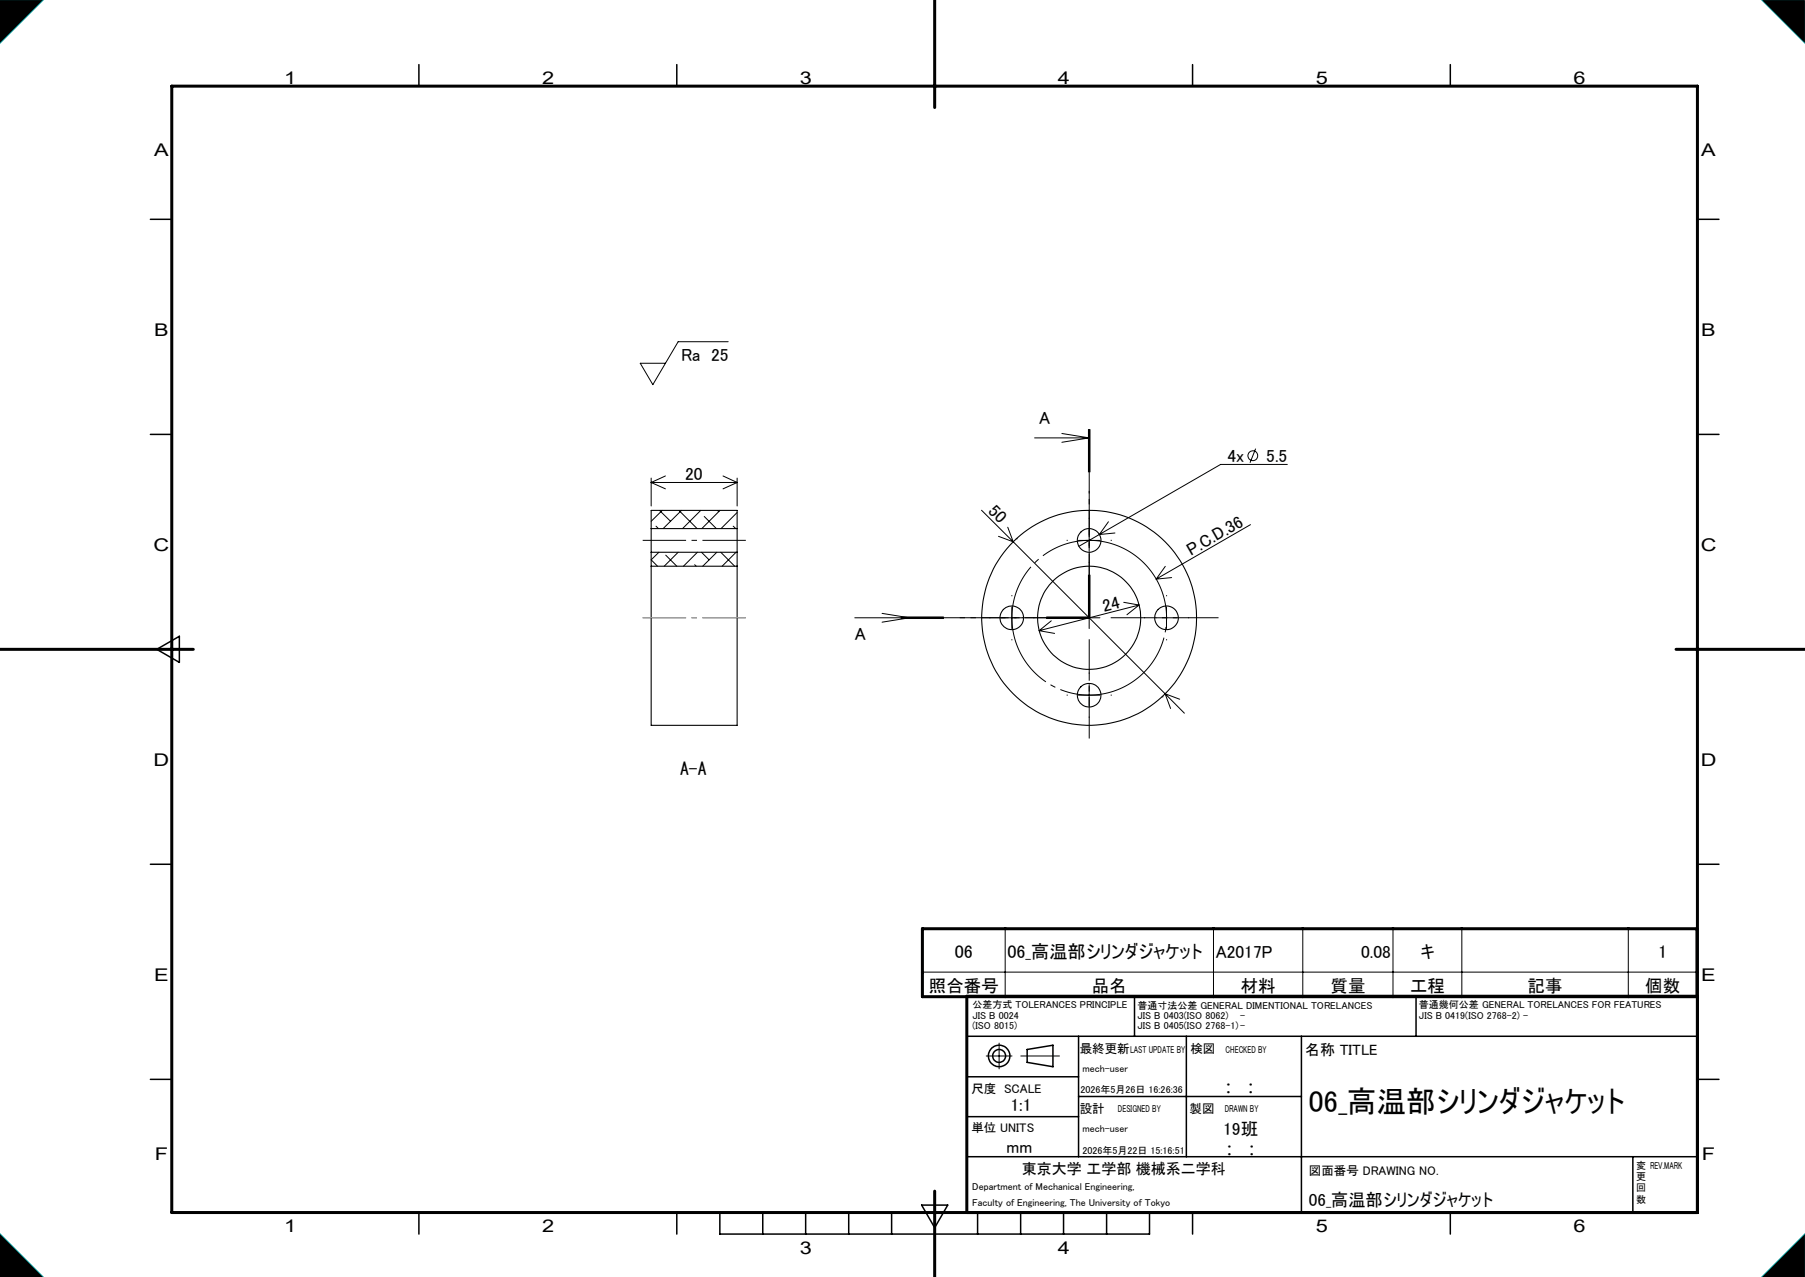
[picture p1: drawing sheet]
<svg xmlns="http://www.w3.org/2000/svg" width="420mm" height="297mm" viewBox="0 0 420 297" stroke-linecap="round" stroke-linejoin="round" font-family="sans-serif">
<g fill="none" stroke="#000" stroke-width=".25">
<path d="M151.5 131.7v37h20v-37M151.5 122.9v5.5M151.5 122.9v-4.2h20v4.2M151.5 131.7h20M151.5 122.9h20M151.5 128.4h20M151.5 128.4v3.3M171.5 122.9v5.5M171.5 128.4v3.3"/>
<circle cx="253.4" cy="125.7" r="2.75"/>
<circle cx="235.4" cy="143.7" r="2.76"/>
<circle cx="253.4" cy="143.7" r="12"/>
<circle cx="253.4" cy="143.7" r="25"/>
<circle cx="271.4" cy="143.7" r="2.74"/>
<circle cx="253.4" cy="161.7" r="2.74"/>
</g>
<g fill="none" stroke="#000" stroke-width=".23">
<path d="M0 0h10l-10 10zM410 0h10v10zM169.4 79.5h-11.6l-5.9 10-2.9-5h5.9M253.3 99.8v10zM253.4 99.8v10M253.6 99.8v10M151.5 111.2v6.5M151.5 112.2h20M151.5 112.2l3.3 1.5M153.5 118.7l2.5 2.5M154.1 118.7l-2.6 2.5M154.8 110.7l-3.3 1.5"/>
<path d="M158 118.7l4.2 4.2M158.6 118.7l-4.3 4.2M163.1 118.7l-4.3 4.2M166.9 118.7l.4 .3M167.5 118.7l-4.2 4.2M168.2 110.7l3.3 1.5M171.4 118.7l.1 .1M171.5 119.2l-3.7 3.7M171.5 111.2v6.5M171.5 112.2l-3.3 1.5M228.4 118.7l7.4 7.3M240.7 101.8h12.7"/>
<path d="M247.1 100.8l6.3 1M253.4 101.8l-6.3 1.1M292.2 104.3l-1.3 3.3M299.5 108h-15.5l-33 19.1M152.6 122.4l.6 .5M153.3 128.4l-1.8 1.8 1.5 1.5M154.9 129.1l2.6 2.6M157.8 128.4l-3.2 3.3M161.6 131.3l.4 .4M162.3 128.4l-3.3 3.3M163.2 128.4l1.8 1.8M163.9 120.1l2.8 2.8"/>
<path d="M166.8 128.4l-3.3 3.3M167.7 128.4l3.3 3.3M170.6 122.4l.6 .5M171.3 128.4l-3.3 3.3M232.3 124.7l3.5 1.3M234.5 122.6l1.3 3.4M235.8 126l35.3 35.4M236.5 125.3h.1M250.9 125.7h5M253.3 133.7v10M253.4 123.2v5M253.4 133.7v12.5"/>
<path d="M253.6 133.7v10M257.9 121.4l-2.1 2.9 3.6-.3M271.1 131.7l-2.1 3M272.6 134.3l-3.6 .4M291 122l-22 12.7M205.2 142.7l6.4 1-6.4 1M209.6 143.5h10M209.6 143.9h10M219.6 143.7h-20.7M232.9 143.7h5M235.4 141.2v5M241.8 146.7l3.6 .6"/>
<path d="M243.4 143.7h12.5M243.4 143.5h10M243.4 143.9h10M244.6 144.4l-2.8 2.3M253.4 159.2v5M261.5 140.1l3.5 .6M265 140.7l-23.2 6M265 140.7l-2.8 2.3M268.9 143.7h5M271.4 141.2v5M250.9 161.7h5M270.4 162.1h.1"/>
<path d="M271.1 161.4l4.5 4.5M271.1 161.4l3.4 1.2M271.1 161.4l1.3 3.4M233.9 216v15.8M282.4 216v15.8M303.1 216v15.8M324.1 216v15.8M340.1 216v15.8M378.9 216v15.8M214.6 226.1h180.3M229.5 245.6h6M232.5 242.6v6"/>
<path d="M237.5 245.6h9M0 287l10 10h-10zM410 297l10-10v10z"/>
<circle cx="291.5" cy="106" r="1.15"/>
</g>
<g fill="none" stroke="#000" stroke-width=".35">
<path d="M97.5 15v5M157.5 15v5M277.5 15v5M337.5 15v5M35 51h5M395 51h5M35 101h5M395 101h5M36.5 151l5.2-3v6.1zM35 201h5M395 201h5M264 231.7v9.3"/>
<path d="M329.5 231.7v9.3M35 251h5M225 241h170M225 250.4h26M225 259.7h26M245 248.1v-5l-6 1v3l6 1M251 241v28M251 255h51.8M276 241v28M302.8 241v41M395 251h5M225 269h170"/>
<path d="M379.9 269v13M97.5 282v5M157.5 282v5M167.5 282v5h100v-5M177.5 282v5M187.5 282v5M197.5 282v5M207.5 282v5M214.5 280.3h6l-3 5.2zM227.5 282v5M237.5 282v5M247.5 282v5"/>
<path d="M257.5 282v5M277.5 282v5M337.5 282v5"/>
<circle cx="232.5" cy="245.6" r="2.5"/>
<circle cx="232.5" cy="245.6" r="1.5"/>
</g>
<path d="M217.5 0v25M40 20h355v262h-355zM0 151h45M390 151h30M214.6 216h180.3v15.8h-180.3zM395 231.7h-170v50.3M217.5 277v20" fill="none" stroke="#000" stroke-width=".7"/>
<path d="M0 0h10l-10 10zM410 0h10v10zM0 287l10 10h-10zM410 297l10-10v10z" fill="none" stroke="#0ff" stroke-width=".23"/>
<path d="M0 0v10l10-10zM410 0l10 10v-10zM410 297h10v-10zM0 287v10h10z" fill-rule="evenodd" fill="#000"/>
<path d="M261.9 127.8a18 18 0 0 0-26.5 16.1 18 18 0 0 0 26.9 15.4 18 18 0 0 0 .6-30.9l-1-.6" fill="none" stroke="#000" stroke-width=".23" stroke-dasharray="30.5 1.3 1.3 1.3" stroke-dashoffset="10.1" stroke-linecap="butt"/>
<g fill="none" stroke="#000" stroke-width=".23" stroke-dasharray="30.5 1.3 1.3 1.3" stroke-linecap="butt">
<path d="M235.4 138.7v-.3M248.4 125.7h-.2M253.4 120.7v-.3M253.4 130.7v.2M258.4 125.7h.3M271.4 138.7v-.3M230.4 143.7h-.2M235.4 148.7v.2M240.4 143.7h.3M253.4 156.7v-.3M266.4 143.7h-.2M271.4 148.7v.2"/>
<path d="M276.4 143.7h.3M248.4 161.7h-.2M253.4 166.7v.2M258.4 161.7h.3"/>
</g>
<path d="M253.4 138.7v-24.5" fill="none" stroke="#000" stroke-width=".23" stroke-dasharray="30.5 1.3 1.3 1.3" stroke-dashoffset="20.1" stroke-linecap="butt"/>
<path d="M248.4 143.7h-25.1M258.4 143.7h25.1" fill="none" stroke="#000" stroke-width=".23" stroke-dasharray="30.5 1.3 1.3 1.3" stroke-dashoffset="19.8" stroke-linecap="butt"/>
<path d="M253.4 148.7v23.1" fill="none" stroke="#000" stroke-width=".23" stroke-dasharray="30.5 1.3 1.3 1.3" stroke-dashoffset="20.8" stroke-linecap="butt"/>
<path d="M149.5 125.7h24M149.5 143.7h24" fill="none" stroke="#000" stroke-width=".23" stroke-dasharray="30.5 1.3 1.3 1.3" stroke-dashoffset="20.4" stroke-linecap="butt"/>
<path d="M253.4 143.7v-43.9M253.4 143.7h-43.8" fill="none" stroke="#000" stroke-width=".23" stroke-dasharray="6.3 1.3 1.3 1.3" stroke-dashoffset="1.6" stroke-linecap="butt"/>
<path d="M149.5 143.7h24" fill="none" stroke="#c0c0c0" stroke-width=".23" stroke-dasharray="30.5 1.3 1.3 1.3" stroke-dashoffset="20.4" stroke-linecap="butt"/>
<text font-size="7" x="304.6" y="258.7">06_高温部シリンダジャケット</text>
<g font-size="4.2">
<text x="222.2" y="222.8">06</text>
<text x="234.4" y="222.8">06_高温部シリンダジャケット</text>
<text x="385.8" y="222.8">1</text>
</g>
<g font-size="4.1">
<text x="66.1" y="19.6">1</text>
<text x="126.1" y="19.6">2</text>
<text x="186.1" y="19.6">3</text>
<text x="246.1" y="19.6">4</text>
<text x="306.1" y="19.6">5</text>
<text x="366.1" y="19.6">6</text>
<text x="35.9" y="36.3">A</text>
<text x="395.9" y="36.3">A</text>
<text x="35.9" y="78.1">B</text>
<text x="158.5" y="83.9">Ra 25</text>
<text x="395.9" y="78.1">B</text>
<text x="241.8" y="98.5">A</text>
<text x="285.6" y="107.4">4x</text>
<text x="294.7" y="107.4">5.5</text>
<text x="159.4" y="111.6">20</text>
<text x="229.7" y="119.1" transform="rotate(45 229.7 119.1)">50</text>
<text x="35.8" y="128.1">C</text>
<text x="277.1" y="129.3" transform="rotate(-30 277.1 129.3)">P.C.D.36</text>
<text x="395.8" y="128.1">C</text>
<text x="256.9" y="142.3" transform="rotate(-14 256.9 142.3)">24</text>
<text x="198.9" y="148.9">A</text>
<text x="35.8" y="178.1">D</text>
<text x="395.8" y="178.1">D</text>
<text x="158.3" y="180.3">A-A</text>
<text x="282.9" y="222.7">A2017P</text>
<text x="316.7" y="222.7">0.08</text>
<text x="330.5" y="222.7">キ</text>
<text x="35.9" y="228.1">E</text>
<text x="216.1" y="230.6">照合番号</text>
<text x="254.1" y="230.6">品名</text>
<text x="288.7" y="230.6">材料</text>
<text x="309.6" y="230.6">質量</text>
<text x="328.1" y="230.6">工程</text>
<text x="355.5" y="230.6">記事</text>
<text x="382.8" y="230.6">個数</text>
<text x="395.9" y="228.1">E</text>
<text x="285.2" y="254.2">:</text>
<text x="290.4" y="254.2">:</text>
<text x="235.1" y="258.3">1:1</text>
<text x="284.6" y="263.9">19班</text>
<text x="36" y="269.8">F</text>
<text x="234.2" y="268.3">mm</text>
<text x="285.4" y="268.7">:</text>
<text x="290.6" y="268.7">:</text>
<text x="396" y="269.8">F</text>
<text x="304.6" y="280.5">06_高温部シリンダジャケット</text>
<text x="66.1" y="286.6">1</text>
<text x="126.1" y="286.6">2</text>
<text x="306.1" y="286.6">5</text>
<text x="366.1" y="286.6">6</text>
<text x="186.1" y="291.6">3</text>
<text x="246.1" y="291.6">4</text>
</g>
<g font-size="3.5">
<text x="303.7" y="245.4">名称 TITLE</text>
<text x="237.7" y="273">東京大学 工学部 機械系二学科</text>
</g>
<g font-size="2.9">
<text x="251.3" y="244.9">最終更新</text>
<text x="277" y="244.9">検図</text>
<text x="226" y="254.1">尺度 SCALE</text>
<text x="226" y="263.2">単位 UNITS</text>
<text x="251.3" y="258.7">設計</text>
<text x="276.8" y="258.8">製図</text>
<text x="304.6" y="273.3">図面番号 DRAWING NO.</text>
</g>
<g font-size="2.3">
<text x="226.3" y="234.5">公差方式 TOLERANCES PRINCIPLE</text>
<text x="226.3" y="236.9">JIS B 0024</text>
<text x="226.3" y="239.3">(ISO 8015)</text>
<text x="264.7" y="234.6">普通寸法公差 GENERAL DIMENTIONAL TORELANCES</text>
<text x="264.7" y="237">JIS B 0403(ISO 8062)</text>
<text x="264.7" y="239.4">JIS B 0405(ISO 2768-1)-</text>
<text x="288.6" y="237">-</text>
<text x="330.2" y="234.5">普通幾何公差 GENERAL TORELANCES FOR FEATURES</text>
<text x="330.2" y="236.9">JIS B 0419(ISO 2768-2) -</text>
<text x="263" y="244.9">LAST UPDATE BY</text>
<text x="285.2" y="244.8">CHECKED BY</text>
<text x="251.9" y="249.4">mech-user</text>
<text x="251.4" y="254.1">2026年5月26日 16:26:36</text>
<text x="251.9" y="263.3">mech-user</text>
<text x="260.1" y="258.7">DESIGNED BY</text>
<text x="285" y="258.7">DRAWN BY</text>
<text x="251.9" y="268.3">2026年5月22日 15:16:51</text>
<text x="380.7" y="274.4">更</text>
<text x="380.7" y="271.8">変 REV.MARK</text>
<text x="226.2" y="280.5">Faculty of Engineering, The University of Tokyo</text>
<text x="226.2" y="276.8">Department of Mechanical Engineering,</text>
<text x="380.7" y="279.7">数</text>
<text x="380.7" y="277.1">回</text>
</g>
</svg>
